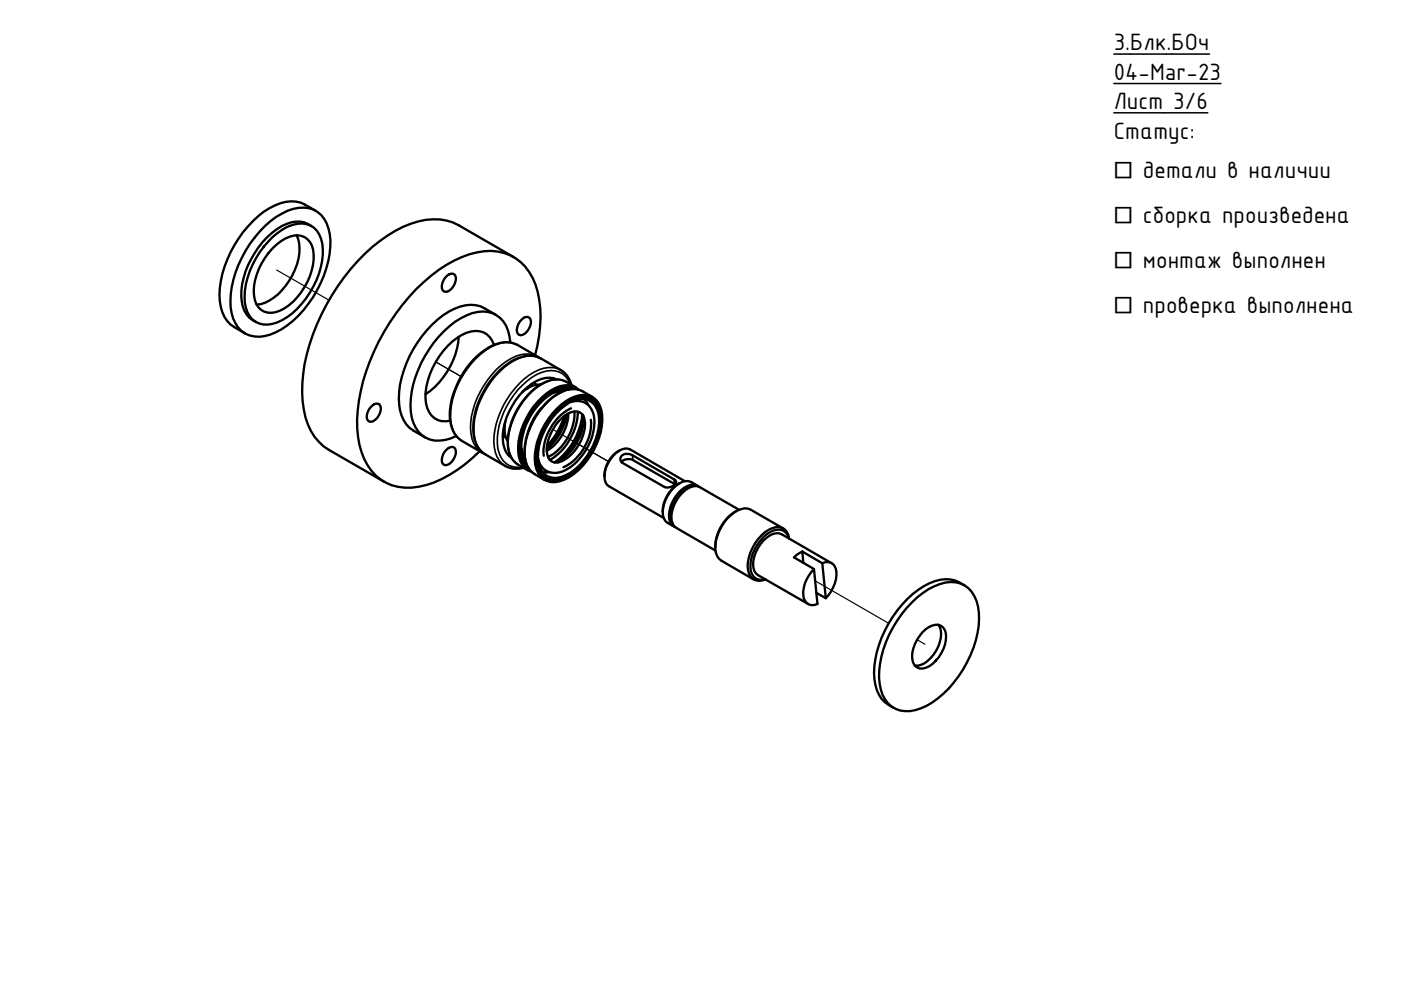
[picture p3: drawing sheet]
<svg xmlns="http://www.w3.org/2000/svg" width="297mm" height="210mm" viewBox="0 0 297 210" stroke-linecap="round" stroke-linejoin="round" font-family="sans-serif">
<!-- layer: Tweak Trail (ISO) -->
<path d="M58.7 57.3l11 6.3M92.4 76.7l5.4 3.1M117.2 91.1l11.8 6.8M172.8 123.2l15.6 9M194.5 135.6l1.6 1" fill="none" stroke="#000" stroke-width=".25"/>
<!-- layer: Visible (ISO) -->
<g fill="none" stroke="#000" stroke-width=".49">
<path d="M56.2 47.9a13.7 13.7 0 0 1 7.2-3.8 5.5 5.5 0 0 1 6.2 4.3 18 18 0 0 1-2.4 13.2 19.9 19.9 0 0 1-9.9 9.3 5.8 5.8 0 0 1-8.2-4.5 20.6 20.6 0 0 1 3.9-14.8zM57.7 52.7a7.7 7.7 0 0 1 5.4-2.8 3.7 3.7 0 0 1 3.4 4.1 13.7 13.7 0 0 1-7.1 11.9 3.6 3.6 0 0 1-5.5-3.2 13.2 13.2 0 0 1 3.8-10zM57.9 50.2a8.5 8.5 0 0 1 7.1-2.7 4.6 4.6 0 0 1 3.3 4.1 17.2 17.2 0 0 1-5.3 13.9 9.6 9.6 0 0 1-7.2 3.3 4.4 4.4 0 0 1-3.7-3.7 15.4 15.4 0 0 1 2.9-11.6zM62.9 49.9a9.8 9.8 0 0 1-.9 8.5 11.4 11.4 0 0 1-6.7 6.1l-.9 .1M66 47.9a5.1 5.1 0 0 0-5.3-.4 17.3 17.3 0 0 0-9.1 11.4 9.6 9.6 0 0 0 .7 7.8l.6 .7 1.4 .9M67 44.7l-2.3-1.3a6.8 6.8 0 0 0-6.4 .1 21.1 21.1 0 0 0-9.4 10 18.4 18.4 0 0 0-2.1 11.6 6.3 6.3 0 0 0 2.9 4.3l2.3 1.3M94.7 58.5a1.07 1.07 0 0 1 1.4-.4 1.07 1.07 0 0 1 .5 1.4 2.84 2.84 0 0 1-2.1 2.4 .96 .96 0 0 1-.8-1.2 3.5 3.5 0 0 1 1-2.2zM108.9 54.5l-11.6-6.7a12.9 12.9 0 0 0-11.8 .2 37.1 37.1 0 0 0-15.2 14.7 39.9 39.9 0 0 0-6.2 20.6 15.2 15.2 0 0 0 3.5 10.4l1 1 1.1 .7 11.7 6.7M97.3 71.4a16.3 16.3 0 0 1-7.1 12.2M104.7 73.1a4.1 4.1 0 0 0-5.8-2.5 15.8 15.8 0 0 0-8.5 11.3 7.3 7.3 0 0 0 1 6.2 3.9 3.9 0 0 0 4.1 1.1M105.1 66.7l-2.4-1.4a6.8 6.8 0 0 0-6.4 .2 22.3 22.3 0 0 0-10.7 13 13.7 13.7 0 0 0 0 10.6l1.3 1.6 3.2 2M108.2 72.6a6.7 6.7 0 0 0-3.8-6.2 8 8 0 0 0-6.6 1.1 23.3 23.3 0 0 0-10.8 18.5 7.5 7.5 0 0 0 3.3 6.8 7.2 7.2 0 0 0 6.4-.3"/>
<path d="M110.6 67.7a1.06 1.06 0 0 1 1.5-.4 1.06 1.06 0 0 1 .4 1.4 2.96 2.96 0 0 1-2.1 2.4 1.11 1.11 0 0 1-.7-1.8l.5-1.1zM113.5 75.3a25.5 25.5 0 0 0 .1-14.9 10.2 10.2 0 0 0-12.5-6.9 26.6 26.6 0 0 0-12.9 7.8 44.8 44.8 0 0 0-12.4 25.7 17.5 17.5 0 0 0 2.9 12.8 9.9 9.9 0 0 0 10.1 3.4 25.9 25.9 0 0 0 12.9-7.5M114.3 75.8l-4.6-2.7a6.1 6.1 0 0 0-6.1 .6 17.9 17.9 0 0 0-8.2 15.1 5.9 5.9 0 0 0 2.5 4.7l4.7 2.6M78.8 86.1a1.06 1.06 0 0 1 1.4-.5 1.06 1.06 0 0 1 .5 1.4 2.84 2.84 0 0 1-2.1 2.4 .96 .96 0 0 1-.8-1.2 3.3 3.3 0 0 1 1-2.1zM94.7 95.3a1.12 1.12 0 0 1 1.9-.1 2.95 2.95 0 0 1-2.1 3.4 .96 .96 0 0 1-.8-1.2 3.3 3.3 0 0 1 1-2.1zM106.6 92.6l.6 .1M106.9 90.2l.1 .3M107 91.2l-.4 .8M107.1 89.4l-.1 1.6a4.8 4.8 0 0 0 .6 2.5M107.9 96.7h.4M108 96.2l-.3 .2M110.6 95.2l.2 .9 .4 .7"/>
<path d="M110.6 95.7l.1 .2M111.6 82.5h-.3M112.7 81.4l-.5 .7M113.3 81l.4 .6M114.1 97.8l.2 .1M114.6 81.5a5.7 5.7 0 0 0-3.9 1.6M114.8 86.5a11.8 11.8 0 0 0-2.7 4.8M117.1 80.1v.4M117.4 80.2l.3 .2M117.9 87.7a7.5 7.5 0 0 1 6.3-3 3.9 3.9 0 0 1 2.8 3.8 13.9 13.9 0 0 1-7.1 12.3 3.7 3.7 0 0 1-5.7-2.9 13.3 13.3 0 0 1 3.7-10.2zM118 83h.2M118 80.4a5.3 5.3 0 0 0-5.2 1 15.2 15.2 0 0 0-6.2 11.8 4.9 4.9 0 0 0 1.8 3.8"/>
<path d="M118.1 86.6a7.8 7.8 0 0 1 6.6-2.8 4.3 4.3 0 0 1 3 4.1 15.1 15.1 0 0 1-8.1 13.8 4 4 0 0 1-6.1-3.2 15.2 15.2 0 0 1 4.6-11.9zM118.4 86.6a7 7 0 0 1 6.5-2.4 4.5 4.5 0 0 1 2.6 4.6 15 15 0 0 1-7.7 12.6 4 4 0 0 1-5.5-1.3 10.3 10.3 0 0 1 .9-9.1 15.4 15.4 0 0 1 3.2-4.4zM118.5 86.7a6.8 6.8 0 0 1 6.3-2.3 4.5 4.5 0 0 1 2.5 4.4 14.6 14.6 0 0 1-7.5 12.4 3.8 3.8 0 0 1-5.9-3 13.8 13.8 0 0 1 3.6-10.5zM118.8 89a4.1 4.1 0 0 1 4-1.6 3.3 3.3 0 0 1 1.1 3.7 9.1 9.1 0 0 1-5.5 6.9 2.12 2.12 0 0 1-2.5-2.3 9.8 9.8 0 0 1 2.9-6.7zM119.2 83l-1.7 .2M119.6 88.2a16.1 16.1 0 0 1-3.6 6.3M119.8 88.1a12.6 12.6 0 0 1-3.8 6.7M120.2 87.8a12.2 12.2 0 0 1-4.3 7.4M120.4 82.6a7.5 7.5 0 0 0-6.1 3.1 13.7 13.7 0 0 0-3.7 9.9l.2 1 .7 1.5M120.5 87.7a9.6 9.6 0 0 1-4.6 7.9M120.8 82.1l.7 .4M121 85.2a3.6 3.6 0 0 1 5 3.4 12.1 12.1 0 0 1-6.8 11.4 3.6 3.6 0 0 1-5.1-2.7"/>
<path d="M121.1 86.6a10.9 10.9 0 0 0-5.8 10M121.2 81.6a4.9 4.9 0 0 0-2.3-3.1l-4.2-2.5a6.1 6.1 0 0 0-6.2 .6 18.2 18.2 0 0 0-8.2 14.2 6 6 0 0 0 2.6 5.5l4.2 2.5 .9 .4a5 5 0 0 0 3 0M121.5 82.5a5.6 5.6 0 0 0-5.4 1.2 15.3 15.3 0 0 0-5.9 11.2 5.2 5.2 0 0 0 1.7 4.2l-.7-.5M121.5 85l.2 .1M121.8 87.2a10.8 10.8 0 0 1-5.6 9.7M122 82.5a5 5 0 0 0-5.2 .5 15 15 0 0 0-6.7 12.8 4.5 4.5 0 0 0 2.1 3.6M122.1 82.1a6.4 6.4 0 0 0-4.6-1.6 11 11 0 0 0-7.3 5.4 12.9 12.9 0 0 0-2.3 10.1 4.4 4.4 0 0 0 2 2.5l2 1.2M122.5 87.3a12.6 12.6 0 0 1-5.9 10.2M122.7 82.7a4.2 4.2 0 0 0-4.9-.4 15.3 15.3 0 0 0-7.9 13.6 4.3 4.3 0 0 0 2.8 4.1M123 91.4a16 16 0 0 1-2.5 4.5M123.4 89.8a16.1 16.1 0 0 1-4.2 7.2M123.5 87.9a11.2 11.2 0 0 1-5.9 10.1"/>
<path d="M123.5 87.9a14.4 14.4 0 0 1-5.9 10.1M123.8 88.5a11.7 11.7 0 0 1-5.5 9.5M124.3 84.1l1 .6M125.3 89a10.6 10.6 0 0 1-5.8 10.1M125.6 84.2a6.4 6.4 0 0 0-4.5-1.7 11 11 0 0 0-7.3 5.4 12.7 12.7 0 0 0-2.3 10.1 4.2 4.2 0 0 0 1.9 2.5l2.1 1.3M131.3 95.5a6.3 6.3 0 0 0-3.1 5.5M131.8 96.7a1.93 1.93 0 0 1 2.3-.2l8.8 5.1a.62 .62 0 0 1 .5 .6 .62 .62 0 0 1-.5 .6 2.06 2.06 0 0 1-2.1 .4l-8.8-5.1-.5-.7zM131.8 98a2.09 2.09 0 0 1 2.4-.5l8.9 5.2M114.8 100.7l.9 .6M144.1 102.5a7 7 0 0 0-3.6 6.1M145.2 102l-11.6-6.7a3.3 3.3 0 0 0-3.7 1.5 5.9 5.9 0 0 0-1.5 5.4l.7 .9 11.6 6.7M147.2 103a4.2 4.2 0 0 0-3.7 2.2 6.1 6.1 0 0 0-1.2 5.4l.3 .5"/>
<path d="M147.8 103a3.1 3.1 0 0 0-4.4-.1 7.5 7.5 0 0 0-2.8 6.5 2.9 2.9 0 0 0 2.3 2.2M148.1 103.2a2.93 2.93 0 0 0-3.7 .8 7.1 7.1 0 0 0-2.4 6.5l.3 .6 .9 .7M156.1 108.4a9.1 9.1 0 0 0-4.4 7.6M156.7 108.1l-8.3-4.8a3.4 3.4 0 0 0-3.9 1.3 6.7 6.7 0 0 0-1.9 6.5l.3 .5 .5 .3 8.3 4.8M166.1 112l-6.9-3.9a3.9 3.9 0 0 0-4.3 1.1 9.8 9.8 0 0 0-3.2 7.3 2.92 2.92 0 0 0 1.3 2.4l6.8 4M167.3 114.2a2.37 2.37 0 0 0-3.9-1.5 8.8 8.8 0 0 0-4.2 8.3 2.24 2.24 0 0 0 3 1.8M167.3 114.2a2.46 2.46 0 0 0-3.5-2.2 9.1 9.1 0 0 0-5.2 8.9 2.48 2.48 0 0 0 3.7 2M170.1 116.9l-1.2 .8-.6 .5 4.3 2.5M170.1 116.9l4.2 2.5M170.1 116.9l.2 2.4M174.3 119.4a2 2 0 0 1 3 1.8 7.6 7.6 0 0 1-2.2 5.6M174.3 119.4l.8 7.4"/>
<path d="M176.3 119.4l-10.6-6.1a3.4 3.4 0 0 0-3.8 1.3 6.8 6.8 0 0 0-2 6.5l.8 .9 10.6 6.1M172.6 120.7l.7 7.4a2 2 0 0 1-3-1.9 7.2 7.2 0 0 1 2.3-5.5zM173.1 125.7l2 1.1M193.4 127.7a13.1 13.1 0 0 1 8.2-4.3 5.7 5.7 0 0 1 5.8 5.2 20.5 20.5 0 0 1-4.1 14.7 17.6 17.6 0 0 1-9.2 7.3 5.7 5.7 0 0 1-7.3-4.4 18.4 18.4 0 0 1 2.5-13.2 24.4 24.4 0 0 1 4.1-5.3zM195.5 134.1a3.6 3.6 0 0 1 4-1.4 2.73 2.73 0 0 1 1 3.1 7.6 7.6 0 0 1-4.2 5.8 2.09 2.09 0 0 1-2.2-.3 2.09 2.09 0 0 1-.7-2.1 8 8 0 0 1 2.1-5.1zM198.9 132.5a4.7 4.7 0 0 1 0 4.6 6.9 6.9 0 0 1-4.3 4h-.6M204.5 124.1a6.8 6.8 0 0 0-7.4-.5 22.8 22.8 0 0 0-11.5 16.1 11 11 0 0 0 1.3 8.5l.7 .7 1.9 1.2"/>
</g>
<!-- layer: Visible Narrow (ISO) -->
<g fill="none" stroke="#000" stroke-width=".35">
<path d="M109.7 73.1a5.8 5.8 0 0 0-5.6 .5 17.8 17.8 0 0 0-8.5 16 5.4 5.4 0 0 0 2.3 3.9M113.9 75.6a5.8 5.8 0 0 0-5.6 .4 18.3 18.3 0 0 0-8.5 14.9 5.7 5.7 0 0 0 2.4 5.1M114.7 76a5.7 5.7 0 0 0-5.7 .4 18.3 18.3 0 0 0-8.5 14.9 5.6 5.6 0 0 0 2.4 5M118.9 78.5a5.8 5.8 0 0 0-5.6 .4 18.3 18.3 0 0 0-8.6 14.8 5.7 5.7 0 0 0 2.4 5.1M111.2 98.7h.1M111.3 97.9h.1M114.9 99.9h1.2M120 80.9a5.3 5.3 0 0 0-5.3 .7 15.6 15.6 0 0 0-6.9 13.1 5.1 5.1 0 0 0 2.1 3.8M120.2 82.6v.1M120.8 82.1h.1M120.9 81.5a4.3 4.3 0 0 0-6-2.5 16.3 16.3 0 0 0-9.1 11.2 9.1 9.1 0 0 0 .9 7.5 4.1 4.1 0 0 0 4 1.3M123.5 83a5.3 5.3 0 0 0-5.3 .6 15.6 15.6 0 0 0-6.9 13.1 4.8 4.8 0 0 0 2.1 3.8"/>
<path d="M123.7 84.6l.7 1M124.1 84.7l.7 1.3M124.4 84.1h.1M134.1 96.5l.1 1M114.8 100.7h.1M116.6 100.2h-1.5M142.9 101.6l.1 1"/>
</g>
<!-- layer: Visible (ISO) -->
<g fill="#000">
<circle cx="110.6" cy="95.3" r=".25"/>
<circle cx="111.6" cy="82.4" r=".25"/>
<circle cx="117.6" cy="83.1" r=".25"/>
</g>
<!-- layer: Symbol (ISO) -->
<path d="M236.1 11.5h20.3M236.1 17.7h22.8M236.1 23.9h20" fill="none" stroke="#000" stroke-width=".32"/>
<g font-size="5.4">
<text x="236.1" y="10.7">3.Блк.БОч</text>
<text x="236.1" y="16.9">04-Mar-23</text>
<text x="236.1" y="23.1">Лист 3/6</text>
<text x="236.1" y="29.4">Статус:</text>
<text x="242.3" y="37.8">детали в наличии</text>
<text x="242.3" y="47.3">сборка произведена</text>
<text x="242.3" y="56.9">монтаж выполнен</text>
<text x="242.3" y="66.4">проверка выполнена</text>
</g>
<g font-size="4.6">
<text x="236.1" y="37.8">□</text>
<text x="236.1" y="47.3">□</text>
<text x="236.1" y="56.9">□</text>
<text x="236.1" y="66.4">□</text>
</g>
</svg>
